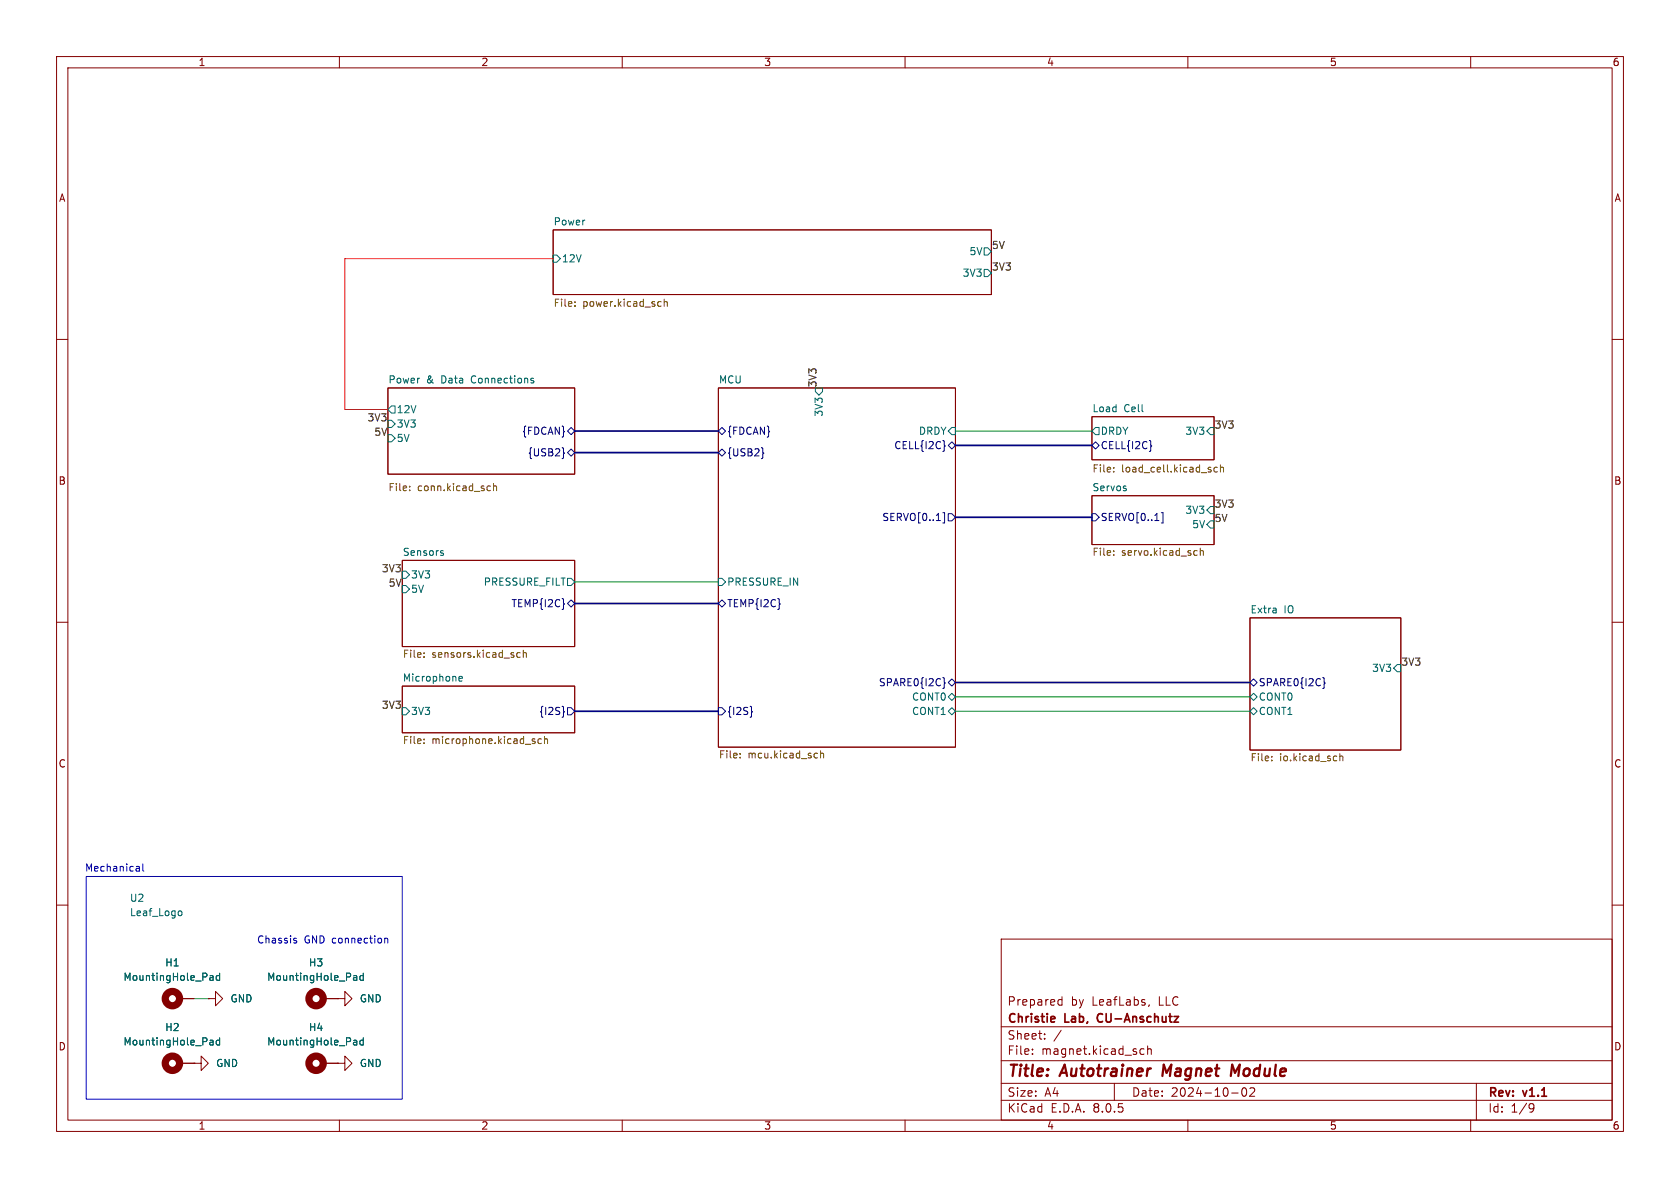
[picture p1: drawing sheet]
(kicad_sch
 (version 20231120)
 (generator "eeschema")
 (generator_version "8.0")
 (paper "A4")
 (title_block
  (title "Autotrainer Magnet Module")
  (date "2024-10-02")
  (rev "v1.1")
  (company "Christie Lab, CU-Anschutz")
  (comment 1 "Prepared by LeafLabs, LLC"))
 (lib_symbols
  (symbol "Leaf_Graphics:Leaf_Logo" (exclude_from_sim no) (in_bom yes) (on_board yes)
   (property "Reference" "U" (at 0 0 0) (effects (font (size 1.27 1.27))))
   (property "Value" "Leaf_Logo" (at 0 0 0) (effects (font (size 1.27 1.27))))
   (property "Footprint" "Leaf_Mechanical:leaf_logo_small" (at 0 0 0) (effects (font (size 1.27 1.27)) (hide yes)))
   (property "Datasheet" "" (at 0 0 0) (effects (font (size 1.27 1.27)) (hide yes)))
   (property "Description" "" (at 0 0 0) (effects (font (size 1.27 1.27)) (hide yes))))
  (symbol "Mechanical:MountingHole_Pad"
   (pin_numbers hide)
   (pin_names
    (offset 1.016) hide) (exclude_from_sim yes) (in_bom no) (on_board yes)
   (property "Reference" "H" (at 0 6.35 0) (effects (font (size 1.27 1.27))))
   (property "Value" "MountingHole_Pad" (at 0 4.445 0) (effects (font (size 1.27 1.27))))
   (property "Footprint" "" (at 0 0 0) (effects (font (size 1.27 1.27)) (hide yes)))
   (property "Datasheet" "~" (at 0 0 0) (effects (font (size 1.27 1.27)) (hide yes)))
   (property "Description" "Mounting Hole with connection" (at 0 0 0) (effects (font (size 1.27 1.27)) (hide yes)))
   (symbol "MountingHole_Pad_0_1"
    (circle (center 0 1.27) (radius 1.27) (stroke (width 1.27) (type default)) (fill (type none))))
   (symbol "MountingHole_Pad_1_1"
    (pin input line (at 0 -2.54 90) (length 2.54) (name "1" (effects (font (size 1.27 1.27)))) (number "1" (effects (font (size 1.27 1.27)))))))
  (symbol "power:GND"
   (power)
   (pin_numbers hide)
   (pin_names
    (offset 0) hide) (exclude_from_sim no) (in_bom yes) (on_board yes)
   (property "Reference" "#PWR" (at 0 -6.35 0) (effects (font (size 1.27 1.27)) (hide yes)))
   (property "Value" "GND" (at 0 -3.81 0) (effects (font (size 1.27 1.27))))
   (property "Footprint" "" (at 0 0 0) (effects (font (size 1.27 1.27)) (hide yes)))
   (property "Datasheet" "" (at 0 0 0) (effects (font (size 1.27 1.27)) (hide yes)))
   (property "Description" "Power symbol creates a global label with name \"GND\" , ground" (at 0 0 0) (effects (font (size 1.27 1.27)) (hide yes)))
   (symbol "GND_0_1"
    (polyline (pts (xy 0 0) (xy 0 -1.27) (xy 1.27 -1.27) (xy 0 -2.54) (xy -1.27 -1.27) (xy 0 -1.27)) (stroke (width 0) (type default)) (fill (type none))))
   (symbol "GND_1_1"
    (pin power_in line (at 0 0 270) (length 0) (name "~" (effects (font (size 1.27 1.27)))) (number "1" (effects (font (size 1.27 1.27))))))))
 (bus
  (pts (xy 168.91 91.44) (xy 193.04 91.44))
  (stroke (width 0) (type default)))
 (wire
  (pts (xy 101.6 102.87) (xy 127 102.87))
  (stroke (width 0) (type default)))
 (bus
  (pts (xy 101.6 80.01) (xy 127 80.01))
  (stroke (width 0) (type default)))
 (bus
  (pts (xy 101.6 106.68) (xy 127 106.68))
  (stroke (width 0) (type default)))
 (wire
  (pts (xy 168.91 76.2) (xy 193.04 76.2))
  (stroke (width 0) (type default)))
 (bus
  (pts (xy 101.6 125.73) (xy 127 125.73))
  (stroke (width 0) (type default)))
 (wire
  (pts (xy 168.91 125.73) (xy 220.98 125.73))
  (stroke (width 0) (type default)))
 (bus
  (pts (xy 168.91 78.74) (xy 193.04 78.74))
  (stroke (width 0) (type default)))
 (wire
  (pts (xy 36.83 176.53) (xy 34.29 176.53))
  (stroke (width 0) (type default)))
 (bus
  (pts (xy 168.91 120.65) (xy 220.98 120.65))
  (stroke (width 0) (type default)))
 (wire
  (pts (xy 68.58 72.39) (xy 60.96 72.39))
  (stroke (width 0) (type default)))
 (wire
  (pts (xy 168.91 123.19) (xy 220.98 123.19))
  (stroke (width 0) (type default)))
 (wire
  (pts (xy 60.96 45.72) (xy 97.79 45.72))
  (stroke (width 0) (type default)))
 (bus
  (pts (xy 101.6 76.2) (xy 127 76.2))
  (stroke (width 0) (type default)))
 (wire
  (pts (xy 60.96 72.39) (xy 60.96 45.72))
  (stroke (width 0) (type default)))
 (rectangle
  (start 15.24 154.94)
  (end 71.12 194.31)
  (stroke (width 0) (type default))
  (fill (type none)))
 (text "Chassis GND connection"
  (exclude_from_sim no)
  (at 57.15 166.37 0)
  (effects (font (size 1.27 1.27))))
 (text "Mechanical"
  (exclude_from_sim no)
  (at 20.32 153.67 0)
  (effects (font (size 1.27 1.27))))
 (label "5V"
  (at 214.63 92.71 0)
  (fields_autoplaced yes)
  (effects (font (size 1.27 1.27)) (justify left bottom)))
 (label "3V3"
  (at 214.63 76.2 0)
  (fields_autoplaced yes)
  (effects (font (size 1.27 1.27)) (justify left bottom)))
 (label "3V3"
  (at 71.12 125.73 180)
  (fields_autoplaced yes)
  (effects (font (size 1.27 1.27)) (justify right bottom)))
 (label "5V"
  (at 175.26 44.45 0)
  (fields_autoplaced yes)
  (effects (font (size 1.27 1.27)) (justify left bottom)))
 (label "3V3"
  (at 144.78 68.58 90)
  (fields_autoplaced yes)
  (effects (font (size 1.27 1.27)) (justify left bottom)))
 (label "3V3"
  (at 214.63 90.17 0)
  (fields_autoplaced yes)
  (effects (font (size 1.27 1.27)) (justify left bottom)))
 (label "5V"
  (at 68.58 77.47 180)
  (fields_autoplaced yes)
  (effects (font (size 1.27 1.27)) (justify right bottom)))
 (label "3V3"
  (at 68.58 74.93 180)
  (fields_autoplaced yes)
  (effects (font (size 1.27 1.27)) (justify right bottom)))
 (label "3V3"
  (at 175.26 48.26 0)
  (fields_autoplaced yes)
  (effects (font (size 1.27 1.27)) (justify left bottom)))
 (label "3V3"
  (at 71.12 101.6 180)
  (fields_autoplaced yes)
  (effects (font (size 1.27 1.27)) (justify right bottom)))
 (label "5V"
  (at 71.12 104.14 180)
  (fields_autoplaced yes)
  (effects (font (size 1.27 1.27)) (justify right bottom)))
 (label "3V3"
  (at 247.65 118.11 0)
  (fields_autoplaced yes)
  (effects (font (size 1.27 1.27)) (justify left bottom)))
 (symbol
  (lib_id "power:GND")
  (at 34.29 187.96 90)
  (unit 1)
  (exclude_from_sim no)
  (in_bom yes)
  (on_board yes)
  (dnp no)
  (fields_autoplaced yes)
  (property "Reference" "#PWR08" (at 40.64 187.96 0) (effects (font (size 1.27 1.27)) (hide yes)))
  (property "Value" "GND" (at 38.1 187.9599 90) (effects (font (size 1.27 1.27)) (justify right)))
  (property "Footprint" "" (at 34.29 187.96 0) (effects (font (size 1.27 1.27)) (hide yes)))
  (property "Datasheet" "" (at 34.29 187.96 0) (effects (font (size 1.27 1.27)) (hide yes)))
  (property "Description" "Power symbol creates a global label with name \"GND\" , ground" (at 34.29 187.96 0) (effects (font (size 1.27 1.27)) (hide yes)))
  (pin "1"))
 (symbol
  (lib_id "Mechanical:MountingHole_Pad")
  (at 57.15 187.96 90)
  (unit 1)
  (exclude_from_sim yes)
  (in_bom no)
  (on_board yes)
  (dnp no)
  (fields_autoplaced yes)
  (property "Reference" "H4" (at 55.88 181.61 90) (effects (font (size 1.27 1.27))))
  (property "Value" "MountingHole_Pad" (at 55.88 184.15 90) (effects (font (size 1.27 1.27))))
  (property "Footprint" "MountingHole:MountingHole_3.2mm_M3_Pad" (at 57.15 187.96 0) (effects (font (size 1.27 1.27)) (hide yes)))
  (property "Datasheet" "~" (at 57.15 187.96 0) (effects (font (size 1.27 1.27)) (hide yes)))
  (property "Description" "Mounting Hole with connection" (at 57.15 187.96 0) (effects (font (size 1.27 1.27)) (hide yes)))
  (pin "1"))
 (symbol
  (lib_id "Mechanical:MountingHole_Pad")
  (at 57.15 176.53 90)
  (unit 1)
  (exclude_from_sim yes)
  (in_bom no)
  (on_board yes)
  (dnp no)
  (fields_autoplaced yes)
  (property "Reference" "H3" (at 55.88 170.18 90) (effects (font (size 1.27 1.27))))
  (property "Value" "MountingHole_Pad" (at 55.88 172.72 90) (effects (font (size 1.27 1.27))))
  (property "Footprint" "MountingHole:MountingHole_3.2mm_M3_Pad" (at 57.15 176.53 0) (effects (font (size 1.27 1.27)) (hide yes)))
  (property "Datasheet" "~" (at 57.15 176.53 0) (effects (font (size 1.27 1.27)) (hide yes)))
  (property "Description" "Mounting Hole with connection" (at 57.15 176.53 0) (effects (font (size 1.27 1.27)) (hide yes)))
  (pin "1"))
 (symbol
  (lib_id "power:GND")
  (at 59.69 176.53 90)
  (unit 1)
  (exclude_from_sim no)
  (in_bom yes)
  (on_board yes)
  (dnp no)
  (fields_autoplaced yes)
  (property "Reference" "#PWR09" (at 66.04 176.53 0) (effects (font (size 1.27 1.27)) (hide yes)))
  (property "Value" "GND" (at 63.5 176.5299 90) (effects (font (size 1.27 1.27)) (justify right)))
  (property "Footprint" "" (at 59.69 176.53 0) (effects (font (size 1.27 1.27)) (hide yes)))
  (property "Datasheet" "" (at 59.69 176.53 0) (effects (font (size 1.27 1.27)) (hide yes)))
  (property "Description" "Power symbol creates a global label with name \"GND\" , ground" (at 59.69 176.53 0) (effects (font (size 1.27 1.27)) (hide yes)))
  (pin "1"))
 (symbol
  (lib_id "power:GND")
  (at 36.83 176.53 90)
  (unit 1)
  (exclude_from_sim no)
  (in_bom yes)
  (on_board yes)
  (dnp no)
  (fields_autoplaced yes)
  (property "Reference" "#PWR07" (at 43.18 176.53 0) (effects (font (size 1.27 1.27)) (hide yes)))
  (property "Value" "GND" (at 40.64 176.5299 90) (effects (font (size 1.27 1.27)) (justify right)))
  (property "Footprint" "" (at 36.83 176.53 0) (effects (font (size 1.27 1.27)) (hide yes)))
  (property "Datasheet" "" (at 36.83 176.53 0) (effects (font (size 1.27 1.27)) (hide yes)))
  (property "Description" "Power symbol creates a global label with name \"GND\" , ground" (at 36.83 176.53 0) (effects (font (size 1.27 1.27)) (hide yes)))
  (pin "1"))
 (symbol
  (lib_id "Mechanical:MountingHole_Pad")
  (at 31.75 187.96 90)
  (unit 1)
  (exclude_from_sim yes)
  (in_bom no)
  (on_board yes)
  (dnp no)
  (fields_autoplaced yes)
  (property "Reference" "H2" (at 30.48 181.61 90) (effects (font (size 1.27 1.27))))
  (property "Value" "MountingHole_Pad" (at 30.48 184.15 90) (effects (font (size 1.27 1.27))))
  (property "Footprint" "MountingHole:MountingHole_3.2mm_M3_Pad" (at 31.75 187.96 0) (effects (font (size 1.27 1.27)) (hide yes)))
  (property "Datasheet" "~" (at 31.75 187.96 0) (effects (font (size 1.27 1.27)) (hide yes)))
  (property "Description" "Mounting Hole with connection" (at 31.75 187.96 0) (effects (font (size 1.27 1.27)) (hide yes)))
  (pin "1"))
 (symbol
  (lib_id "power:GND")
  (at 59.69 187.96 90)
  (unit 1)
  (exclude_from_sim no)
  (in_bom yes)
  (on_board yes)
  (dnp no)
  (fields_autoplaced yes)
  (property "Reference" "#PWR010" (at 66.04 187.96 0) (effects (font (size 1.27 1.27)) (hide yes)))
  (property "Value" "GND" (at 63.5 187.9599 90) (effects (font (size 1.27 1.27)) (justify right)))
  (property "Footprint" "" (at 59.69 187.96 0) (effects (font (size 1.27 1.27)) (hide yes)))
  (property "Datasheet" "" (at 59.69 187.96 0) (effects (font (size 1.27 1.27)) (hide yes)))
  (property "Description" "Power symbol creates a global label with name \"GND\" , ground" (at 59.69 187.96 0) (effects (font (size 1.27 1.27)) (hide yes)))
  (pin "1"))
 (symbol
  (lib_id "Leaf_Graphics:Leaf_Logo")
  (at 21.59 160.02 0)
  (unit 1)
  (exclude_from_sim yes)
  (in_bom no)
  (on_board yes)
  (dnp no)
  (fields_autoplaced yes)
  (property "Reference" "U2" (at 22.86 158.7499 0) (effects (font (size 1.27 1.27)) (justify left)))
  (property "Value" "Leaf_Logo" (at 22.86 161.2899 0) (effects (font (size 1.27 1.27)) (justify left)))
  (property "Footprint" "Leaf_Mechanical:leaf_logo_small" (at 21.59 160.02 0) (effects (font (size 1.27 1.27)) (hide yes)))
  (property "Datasheet" "" (at 21.59 160.02 0) (effects (font (size 1.27 1.27)) (hide yes)))
  (property "Description" "" (at 21.59 160.02 0) (effects (font (size 1.27 1.27)) (hide yes))))
 (symbol
  (lib_id "Mechanical:MountingHole_Pad")
  (at 31.75 176.53 90)
  (unit 1)
  (exclude_from_sim yes)
  (in_bom no)
  (on_board yes)
  (dnp no)
  (fields_autoplaced yes)
  (property "Reference" "H1" (at 30.48 170.18 90) (effects (font (size 1.27 1.27))))
  (property "Value" "MountingHole_Pad" (at 30.48 172.72 90) (effects (font (size 1.27 1.27))))
  (property "Footprint" "MountingHole:MountingHole_3.2mm_M3_Pad" (at 31.75 176.53 0) (effects (font (size 1.27 1.27)) (hide yes)))
  (property "Datasheet" "~" (at 31.75 176.53 0) (effects (font (size 1.27 1.27)) (hide yes)))
  (property "Description" "Mounting Hole with connection" (at 31.75 176.53 0) (effects (font (size 1.27 1.27)) (hide yes)))
  (pin "1"))
 (sheet
  (at 68.58 68.58)
  (size 33.02 15.24)
  (fields_autoplaced yes)
  (stroke (width 0.1524) (type solid))
  (fill (color 0 0 0 0.0000))
  (property "Sheetname" "Power & Data Connections" (at 68.58 67.8684 0) (effects (font (size 1.27 1.27)) (justify left bottom)))
  (property "Sheetfile" "conn.kicad_sch" (at 68.58 85.4206 0) (effects (font (size 1.27 1.27)) (justify left top)))
  (pin "12V" output (at 68.58 72.39 180) (effects (font (size 1.27 1.27)) (justify left)))
  (pin "{USB2}" bidirectional (at 101.6 80.01 0) (effects (font (size 1.27 1.27)) (justify right)))
  (pin "3V3" input (at 68.58 74.93 180) (effects (font (size 1.27 1.27)) (justify left)))
  (pin "{FDCAN}" bidirectional (at 101.6 76.2 0) (effects (font (size 1.27 1.27)) (justify right)))
  (pin "5V" input (at 68.58 77.47 180) (effects (font (size 1.27 1.27)) (justify left))))
 (sheet
  (at 127 68.58)
  (size 41.91 63.5)
  (fields_autoplaced yes)
  (stroke (width 0.1524) (type solid))
  (fill (color 0 0 0 0.0000))
  (property "Sheetname" "MCU" (at 127 67.8684 0) (effects (font (size 1.27 1.27)) (justify left bottom)))
  (property "Sheetfile" "mcu.kicad_sch" (at 127 132.6646 0) (effects (font (size 1.27 1.27)) (justify left top)))
  (pin "{FDCAN}" bidirectional (at 127 76.2 180) (effects (font (size 1.27 1.27)) (justify left)))
  (pin "PRESSURE_IN" input (at 127 102.87 180) (effects (font (size 1.27 1.27)) (justify left)))
  (pin "CELL{I2C}" bidirectional (at 168.91 78.74 0) (effects (font (size 1.27 1.27)) (justify right)))
  (pin "{USB2}" bidirectional (at 127 80.01 180) (effects (font (size 1.27 1.27)) (justify left)))
  (pin "TEMP{I2C}" bidirectional (at 127 106.68 180) (effects (font (size 1.27 1.27)) (justify left)))
  (pin "DRDY" input (at 168.91 76.2 0) (effects (font (size 1.27 1.27)) (justify right)))
  (pin "3V3" input (at 144.78 68.58 90) (effects (font (size 1.27 1.27)) (justify right)))
  (pin "SPARE0{I2C}" bidirectional (at 168.91 120.65 0) (effects (font (size 1.27 1.27)) (justify right)))
  (pin "SERVO[0..1]" output (at 168.91 91.44 0) (effects (font (size 1.27 1.27)) (justify right)))
  (pin "CONT1" bidirectional (at 168.91 125.73 0) (effects (font (size 1.27 1.27)) (justify right)))
  (pin "CONT0" bidirectional (at 168.91 123.19 0) (effects (font (size 1.27 1.27)) (justify right)))
  (pin "{I2S}" input (at 127 125.73 180) (effects (font (size 1.27 1.27)) (justify left))))
 (sheet
  (at 97.79 40.64)
  (size 77.47 11.43)
  (stroke (width 0.1524) (type solid))
  (fill (color 0 0 0 0.0000))
  (property "Sheetname" "Power" (at 97.79 39.9284 0) (effects (font (size 1.27 1.27)) (justify left bottom)))
  (property "Sheetfile" "power.kicad_sch" (at 97.79 52.832 0) (effects (font (size 1.27 1.27)) (justify left top)))
  (pin "5V" output (at 175.26 44.45 0) (effects (font (size 1.27 1.27)) (justify right)))
  (pin "3V3" output (at 175.26 48.26 0) (effects (font (size 1.27 1.27)) (justify right)))
  (pin "12V" input (at 97.79 45.72 180) (effects (font (size 1.27 1.27)) (justify left))))
 (sheet
  (at 71.12 121.285)
  (size 30.48 8.255)
  (fields_autoplaced yes)
  (stroke (width 0.1524) (type solid))
  (fill (color 0 0 0 0.0000))
  (property "Sheetname" "Microphone" (at 71.12 120.5734 0) (effects (font (size 1.27 1.27)) (justify left bottom)))
  (property "Sheetfile" "microphone.kicad_sch" (at 71.12 130.1246 0) (effects (font (size 1.27 1.27)) (justify left top)))
  (pin "{I2S}" output (at 101.6 125.73 0) (effects (font (size 1.27 1.27)) (justify right)))
  (pin "3V3" input (at 71.12 125.73 180) (effects (font (size 1.27 1.27)) (justify left))))
 (sheet
  (at 193.04 73.66)
  (size 21.59 7.62)
  (fields_autoplaced yes)
  (stroke (width 0.1524) (type solid))
  (fill (color 0 0 0 0.0000))
  (property "Sheetname" "Load Cell" (at 193.04 72.9484 0) (effects (font (size 1.27 1.27)) (justify left bottom)))
  (property "Sheetfile" "load_cell.kicad_sch" (at 193.04 82.1186 0) (effects (font (size 1.27 1.27)) (justify left top)))
  (pin "DRDY" output (at 193.04 76.2 180) (effects (font (size 1.27 1.27)) (justify left)))
  (pin "CELL{I2C}" bidirectional (at 193.04 78.74 180) (effects (font (size 1.27 1.27)) (justify left)))
  (pin "3V3" input (at 214.63 76.2 0) (effects (font (size 1.27 1.27)) (justify right))))
 (sheet
  (at 193.04 87.63)
  (size 21.59 8.636)
  (fields_autoplaced yes)
  (stroke (width 0.1524) (type solid))
  (fill (color 0 0 0 0.0000))
  (property "Sheetname" "Servos" (at 193.04 86.9184 0) (effects (font (size 1.27 1.27)) (justify left bottom)))
  (property "Sheetfile" "servo.kicad_sch" (at 193.04 96.8506 0) (effects (font (size 1.27 1.27)) (justify left top)))
  (pin "5V" input (at 214.63 92.71 0) (effects (font (size 1.27 1.27)) (justify right)))
  (pin "3V3" input (at 214.63 90.17 0) (effects (font (size 1.27 1.27)) (justify right)))
  (pin "SERVO[0..1]" input (at 193.04 91.44 180) (effects (font (size 1.27 1.27)) (justify left))))
 (sheet
  (at 71.12 99.06)
  (size 30.48 15.24)
  (fields_autoplaced yes)
  (stroke (width 0.1524) (type solid))
  (fill (color 0 0 0 0.0000))
  (property "Sheetname" "Sensors" (at 71.12 98.3484 0) (effects (font (size 1.27 1.27)) (justify left bottom)))
  (property "Sheetfile" "sensors.kicad_sch" (at 71.12 114.8846 0) (effects (font (size 1.27 1.27)) (justify left top)))
  (pin "3V3" input (at 71.12 101.6 180) (effects (font (size 1.27 1.27)) (justify left)))
  (pin "TEMP{I2C}" bidirectional (at 101.6 106.68 0) (effects (font (size 1.27 1.27)) (justify right)))
  (pin "PRESSURE_FILT" output (at 101.6 102.87 0) (effects (font (size 1.27 1.27)) (justify right)))
  (pin "5V" input (at 71.12 104.14 180) (effects (font (size 1.27 1.27)) (justify left))))
 (sheet
  (at 220.98 109.22)
  (size 26.67 23.368)
  (fields_autoplaced yes)
  (stroke (width 0.1524) (type solid))
  (fill (color 0 0 0 0.0000))
  (property "Sheetname" "Extra IO" (at 220.98 108.5084 0) (effects (font (size 1.27 1.27)) (justify left bottom)))
  (property "Sheetfile" "io.kicad_sch" (at 220.98 133.1726 0) (effects (font (size 1.27 1.27)) (justify left top)))
  (pin "3V3" input (at 247.65 118.11 0) (effects (font (size 1.27 1.27)) (justify right)))
  (pin "SPARE0{I2C}" bidirectional (at 220.98 120.65 180) (effects (font (size 1.27 1.27)) (justify left)))
  (pin "CONT1" bidirectional (at 220.98 125.73 180) (effects (font (size 1.27 1.27)) (justify left)))
  (pin "CONT0" bidirectional (at 220.98 123.19 180) (effects (font (size 1.27 1.27)) (justify left))))
 (sheet_instances
  (path ""
   (page "1"))))
